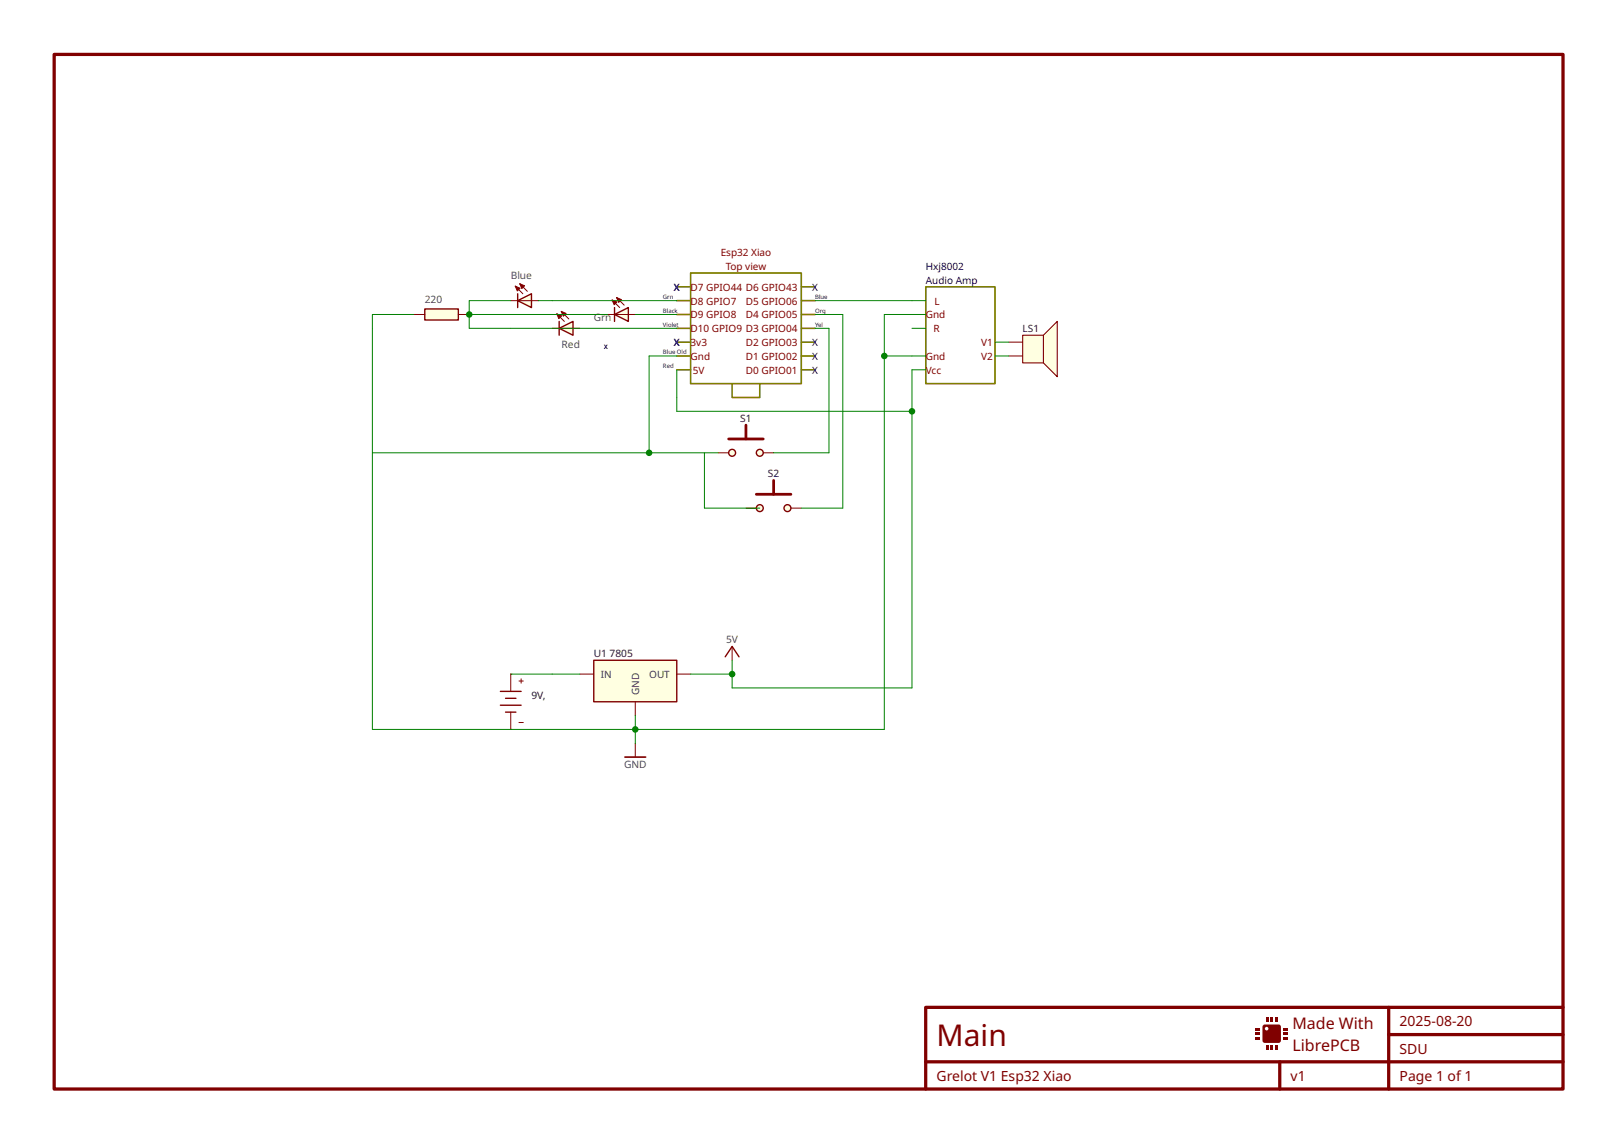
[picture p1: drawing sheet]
<svg xmlns="http://www.w3.org/2000/svg" width="297mm" height="210mm" viewBox="0 0 297 210" stroke-linecap="round" stroke-linejoin="round" font-family="sans-serif">
<path d="M109 121.3h15.2v7.6h-15.2z" fill-rule="evenodd" fill="#ffffe1" stroke="#800000" stroke-width=".25"/>
<path d="M106.5 123.8h2.5M116.6 128.9v2.5M124.2 123.8h2.6" fill="none" stroke="#800000" stroke-width=".18"/>
<g fill="#ffffe1" stroke="#800000" stroke-width=".25">
<path d="M102.7 60.3l2.5-1.3v2.6z"/>
<path d="M102.7 59v2.6z"/>
</g>
<g fill="#ffffe1" stroke="#800000" stroke-width=".18">
<path d="M102.7 60.3h2.5z"/>
<path d="M103 57.2l1.4 1.4z"/>
<path d="M102.2 57.6l1.4 1.4z"/>
</g>
<g fill="#800000" stroke="#800000" stroke-width=".18">
<path d="M103 57.2l.9 .4-.5 .5z"/>
<path d="M102.2 57.6l.9 .4-.5 .5z"/>
</g>
<path d="M101.4 60.3h1.3M105.2 60.3h1.3M134.4 118.7v2.6M93.8 123.8h.1M93.8 134h.1M93.8 123.8v3.2M93.8 130.8v3.2M95.3 125.1h.8M95.3 132.7h.8M95.7 124.7v.8M116.6 136.5v2.5" fill="none" stroke="#800000" stroke-width=".18"/>
<path d="M114.7 139h3.8" fill="none" stroke="#800000" stroke-width=".3"/>
<path d="M91.9 127h3.8M91.9 129.5h3.8M92.8 128.2h1.9M92.8 130.8h1.9M133.1 120.6l1.3-1.9 1.3 1.9" fill="none" stroke="#800000" stroke-width=".25"/>
<g fill="#ffffe1" stroke="#800000" stroke-width=".51">
<path d="M133.8 80.6h6.3z"/>
<path d="M136.9 78.1v2.5z"/>
</g>
<g fill="#ffffe1" stroke="#800000" stroke-width=".25">
<circle cx="134.4" cy="83.2" r=".64"/>
<circle cx="139.5" cy="83.2" r=".64"/>
</g>
<path d="M131.9 83.2h1.9M140.1 83.2h1.9" fill="none" stroke="#800000" stroke-width=".18"/>
<g fill="#ffffe1" stroke="#800000" stroke-width=".25">
<path d="M95 55.2l2.6-1.3v2.6z"/>
<path d="M95 53.9v2.6z"/>
</g>
<g fill="#ffffe1" stroke="#800000" stroke-width=".18">
<path d="M95 55.2h2.6z"/>
<path d="M95.4 52.1l1.4 1.4z"/>
<path d="M94.6 52.5l1.4 1.4z"/>
</g>
<g fill="#800000" stroke="#800000" stroke-width=".18">
<path d="M95.4 52.1l.9 .4-.5 .5z"/>
<path d="M94.6 52.5l.9 .4-.5 .5z"/>
</g>
<path d="M93.8 55.2h1.2M97.6 55.2h1.2" fill="none" stroke="#800000" stroke-width=".18"/>
<g fill="#ffffe1" stroke="#800000" stroke-width=".25">
<path d="M112.8 57.8l2.6-1.3v2.5z"/>
<path d="M112.8 56.5v2.5z"/>
</g>
<g fill="#ffffe1" stroke="#800000" stroke-width=".18">
<path d="M112.8 57.8h2.6z"/>
<path d="M113.2 54.6l1.4 1.4z"/>
<path d="M112.4 55.1l1.4 1.4z"/>
</g>
<g fill="#800000" stroke="#800000" stroke-width=".18">
<path d="M113.2 54.6l.9 .4-.5 .5z"/>
<path d="M112.4 55.1l.9 .4-.5 .5z"/>
</g>
<path d="M111.5 57.8h1.3M115.4 57.8h1.2" fill="none" stroke="#800000" stroke-width=".18"/>
<g fill="#ffffe1" stroke="#800000" stroke-width=".51">
<path d="M138.8 90.8h6.4z"/>
<path d="M142 88.2v2.6z"/>
</g>
<g fill="#ffffe1" stroke="#800000" stroke-width=".25">
<circle cx="139.5" cy="93.3" r=".64"/>
<circle cx="144.6" cy="93.3" r=".64"/>
</g>
<path d="M136.9 93.3h1.9M145.2 93.3h1.9" fill="none" stroke="#800000" stroke-width=".18"/>
<g fill="#800000">
<path d="M232 188.2h2.9l.3 .4-.1 2.7-.4 .2h-2.7l-.2-.4v-2.2h.4a.33 .33 0 0 0 .4 .3 .33 .33 0 0 0 .2-.5 .33 .33 0 0 0-.6 0v.2h-.4v-.6z" fill-rule="evenodd"/>
<path d="M235.6 189.6h.8v.4h-.8z" fill-rule="evenodd"/>
<path d="M235.6 190.5h.8v.4h-.8z" fill-rule="evenodd"/>
<path d="M235.6 188.8h.8v.4h-.8z" fill-rule="evenodd"/>
<path d="M230.5 188.8h.8v.4h-.8z" fill-rule="evenodd"/>
<path d="M230.5 189.6h.8v.4h-.8z" fill-rule="evenodd"/>
<path d="M230.5 190.5h.8v.4h-.8z" fill-rule="evenodd"/>
<path d="M233.3 186.9h.4v.8h-.4z" fill-rule="evenodd"/>
<path d="M234.1 186.9h.4v.8h-.4z" fill-rule="evenodd"/>
<path d="M232.4 186.9h.4v.8h-.4z" fill-rule="evenodd"/>
<path d="M233.3 191.9h.4v.9h-.4z" fill-rule="evenodd"/>
<path d="M234.1 191.9h.4v.9h-.4z" fill-rule="evenodd"/>
<path d="M232.4 191.9h.4v.9h-.4z" fill-rule="evenodd"/>
</g>
<path d="M9.9 10h277v190h-277zM169.9 195h117M234.9 195v5M254.9 185v15M254.9 190h32M286.9 185h-117v15" fill="none" stroke="#800000" stroke-width=".6"/>
<path d="M187.7 61.6h3.9l2.5-2.6v10.2l-2.5-2.6h-3.9z" fill-rule="evenodd" fill="#ffffe1" stroke="#800000" stroke-width=".2"/>
<path d="M191.6 61.6v5" fill="none" stroke="#800000" stroke-width=".2"/>
<path d="M185.2 65.4h2.5M185.2 62.8h2.5" fill="none" stroke="#800000" stroke-width=".18"/>
<path d="M78 56.7h6.1v2.1h-6.1z" fill-rule="evenodd" fill="#ffffe1" stroke="#800000" stroke-width=".25"/>
<path d="M76 57.8h2M84.1 57.8h2" fill="none" stroke="#800000" stroke-width=".18"/>
<g fill="none" stroke="#808000" stroke-width=".3">
<path d="M124.2 55.2h2.6M124.2 57.8h2.6M124.2 52.7h2.6M126.8 50.1h20.3v20.4h-20.3zM147.1 55.2h2.5M147.1 57.8h2.5M147.1 52.7h2.5M170 52.7h12.7v17.8h-12.7zM124.2 60.3h2.6M124.2 67.9h2.6M124.2 65.4h2.6M124.2 62.8h2.6"/>
<path d="M134.4 70.5v2.5h5.1v-2.5M147.1 60.3h2.5M147.1 67.9h2.5M147.1 65.4h2.5M147.1 62.8h2.5"/>
</g>
<g fill="none" stroke="#008000" stroke-width=".18">
<path d="M76 57.8h-7.6v76.2h93.9v-76.2h7.7M86.1 57.8h25.4M93.8 55.2h-7.7v5.1h38.1M98.8 55.2h25.4M98.8 55.2h.1M116.6 57.8h7.6M124.2 55.2h.1M149.6 55.2h20.4M149.6 57.8h5.1v35.5h-7.6M124.2 65.4h-5v17.8M124.2 67.9v7.6h43.2M149.6 60.3h2.6v22.9h-10.2"/>
<path d="M162.3 65.4h7.7M167.4 60.3h2.6M170 67.9h-2.6v58.4h-33v-5M182.7 65.4h2.5M182.7 62.8h2.5M68.4 83.2h63.5M129.3 83.2v10.1h10.2M93.8 123.8h12.7M116.6 131.4v5.1M126.8 123.8h7.6"/>
</g>
<g fill="#008000">
<circle cx="119.2" cy="83.2" r=".6"/>
<circle cx="86.1" cy="57.8" r=".6"/>
<circle cx="167.4" cy="75.5" r=".6"/>
<circle cx="134.4" cy="123.8" r=".6"/>
<circle cx="162.3" cy="65.4" r=".6"/>
<circle cx="116.6" cy="134" r=".6"/>
</g>
<text font-size="5.5" fill="#800000" x="171.9" y="192.1">Main</text>
<g font-size="2.9" fill="#800000">
<text x="237.3" y="188.9">Made With</text>
<text x="237.3" y="193.1">LibrePCB</text>
</g>
<g font-size="2.6" fill="#800000">
<text x="256.9" y="188.5">2025-08-20</text>
<text x="256.9" y="193.5">SDU</text>
<text x="171.9" y="198.5">Grelot V1 Esp32 Xiao</text>
<text x="236.9" y="198.5">v1</text>
<text x="256.9" y="198.5">Page 1 of 1</text>
</g>
<g font-size="1.9" fill="#505050">
<text x="93.8" y="51.3">Blue</text>
<text x="78" y="55.7">220</text>
<text x="109" y="58.9">Grn</text>
<text x="103.1" y="64">Red</text>
<text x="133.3" y="118.2">5V</text>
<text x="114.6" y="141">GND</text>
</g>
<g font-size="1.9" fill="#202020">
<text x="135.9" y="77.5">S1</text>
<text x="141" y="87.7">S2</text>
<text x="109" y="120.7">U1</text>
<text x="111.9" y="120.7">7805</text>
<text x="97.6" y="128.3">9V,</text>
</g>
<g font-size="1.8" fill="#800000">
<text x="132.3" y="47">Esp32 Xiao</text>
<text x="126.8" y="53.4">D7 GPIO44 D6 GPIO43</text>
<text x="133.2" y="49.6">Top view</text>
<text x="126.8" y="55.9">D8 GPIO7</text>
<text x="126.8" y="58.5">D9 GPIO8</text>
<text x="136.9" y="58.5">D4 GPIO05</text>
<text x="136.9" y="55.9">D5 GPIO06</text>
<text x="170" y="58.5">Gnd</text>
<text x="171.5" y="55.9">L</text>
<text x="126.8" y="63.5">3v3</text>
<text x="126.8" y="61">D10 GPIO9 D3 GPIO04</text>
<text x="136.9" y="63.5">D2 GPIO03</text>
<text x="171.4" y="61">R</text>
<text x="180.1" y="63.5">V1</text>
<text x="126.8" y="66.1">Gnd</text>
<text x="127.2" y="68.6">5V</text>
<text x="136.9" y="68.6">D0 GPIO01</text>
<text x="136.9" y="66.1">D1 GPIO02</text>
<text x="170" y="66.1">Gnd</text>
<text x="170" y="68.6">Vcc</text>
<text x="180.1" y="66.1">V2</text>
</g>
<g font-size="1.8" fill="#000080">
<text x="123.7" y="53.4">X</text>
<text x="149.1" y="53.4">X</text>
<text x="170" y="49.6">Hxj8002</text>
<text x="170" y="52.1">Audio Amp</text>
<text x="123.7" y="63.5">X</text>
<text x="149.1" y="63.5">X</text>
<text x="149.1" y="68.6">X</text>
<text x="149.1" y="66.1">X</text>
</g>
<text font-size="1.8" fill="#202020" x="187.7" y="61">LS1</text>
<g font-size="1.8" fill="#404040">
<text x="110.3" y="124.5">IN</text>
<text x="119.2" y="124.5">OUT</text>
<text x="117.3" y="127.6" transform="rotate(-90 117.3 127.6)">GND</text>
</g>
<g font-size="1.1" fill="#000080">
<text x="121.7" y="60">Violet</text>
<text x="121.7" y="54.9">Grn</text>
<text x="121.7" y="57.4">Black</text>
<text x="149.6" y="57.4">Org</text>
<text x="149.6" y="60">Yel</text>
<text x="149.6" y="54.9">Blue</text>
<text x="110.9" y="64">X</text>
<text x="121.7" y="65">Blue Old</text>
<text x="121.7" y="67.6">Red</text>
</g>
</svg>
